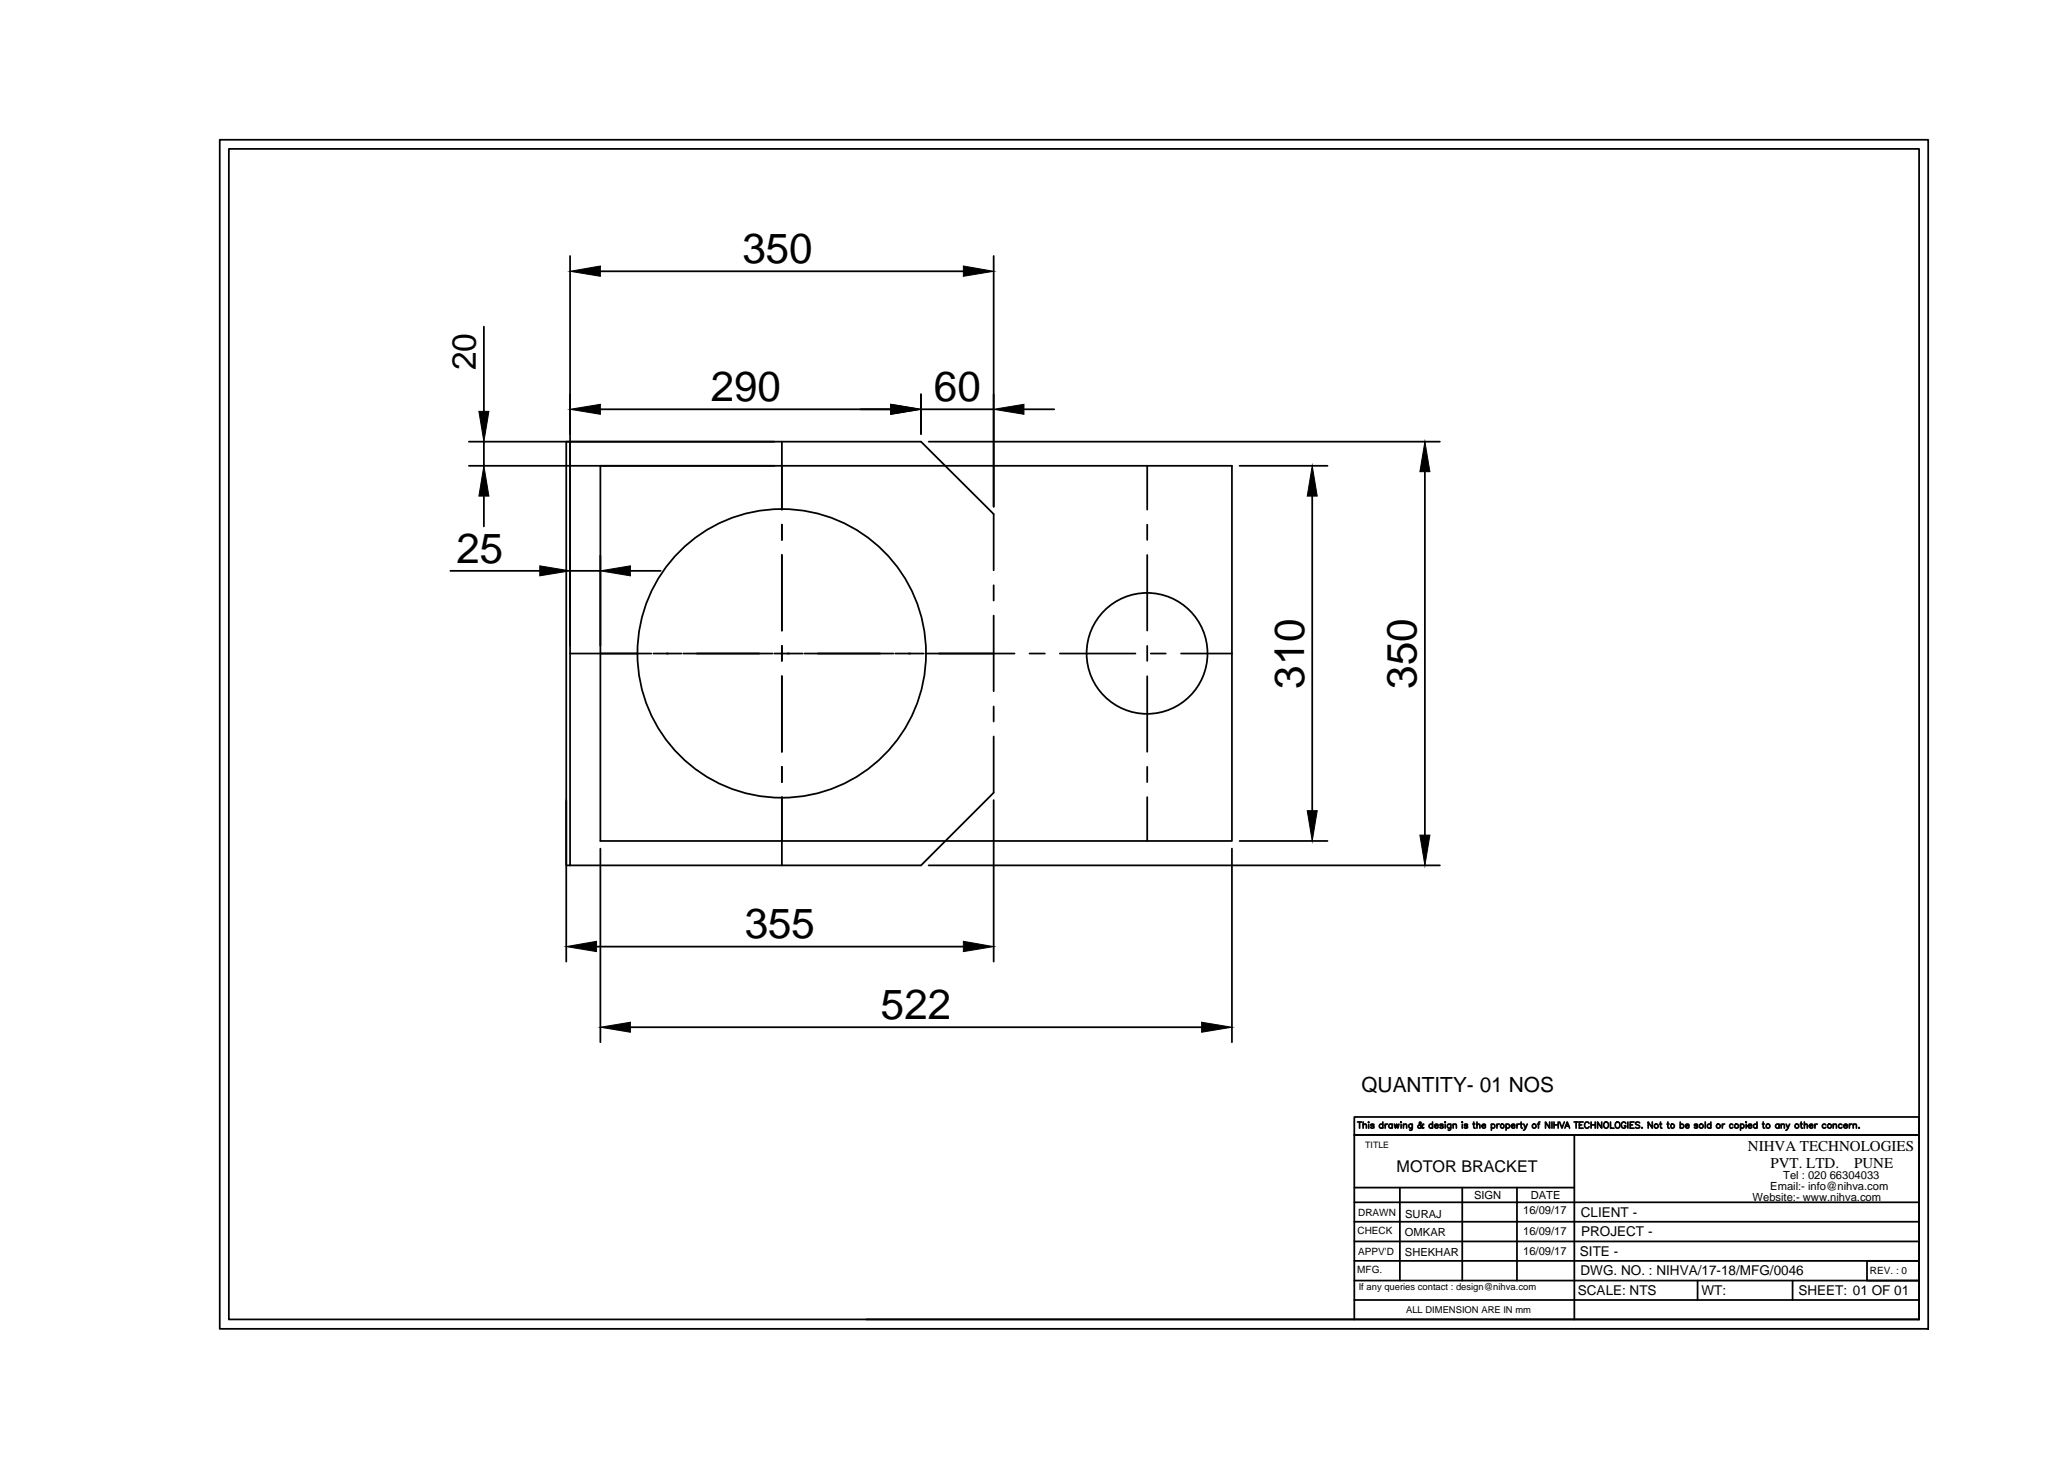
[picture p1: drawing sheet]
<svg xmlns="http://www.w3.org/2000/svg" width="297mm" height="210mm" viewBox="0 0 297 210" stroke-linecap="round" stroke-linejoin="round" font-family="sans-serif">
<!-- layer: 0 -->
<g fill="none" stroke="#000" stroke-width=".25">
<path d="M31.6 20.1h245.9v171.1h-245.9zM32.9 21.4h243.3v168.4h-243.3zM82 36.8v56.1M86.4 39h52.2M143 36.8v36.1M69.6 47v12.2M86.4 58.9h41.8M132.5 56.7v5.7M132.5 58.9h10.5M147.4 58.9h4.3M67.5 67h109.8v54h-90.9v-54M67.5 63.5h65l10.5 10.5v8"/>
<path d="M69.6 63.5v3.5M69.6 71.4v4.3M112.5 63.5v9.8M112.5 75.5v2.2M112.5 79.8v10.9M133.6 63.5h73.6M165.1 67v6.3M165.1 75.5v2.2M165.1 79.8v10.9M178.4 67h12.7M188.8 71.4v45.2M205.1 67.9v52.2"/>
<path d="M64.8 82.1h12.9M82 94h11.7M82 82.1h4.4M90.7 82.1h4.4M94 94h4.1M98.3 94h12.9M111.4 94h4.1M112.5 92.9v2.2M112.5 97.3v10.9M115.8 94h12.8M128.8 94h4.1M133.2 94h12.8"/>
<path d="M143 84.2v2.2M143 88.6v10.8M148.2 94h2.2M152.5 94h10.9M165.1 92.9v2.2M165.1 97.3v10.9M165.6 94h2.2M170 94h7.3M81.5 115.1v23.2M112.5 110.3v2.2M112.5 114.7v9.8M143 106v8l-10.5 10.5h-50.5v-61h-.5v61h.5"/>
<path d="M143 101.6v2.2M143 115.1v23.2M165.1 110.3v2.2M165.1 114.7v6.3M85.9 136.2h52.7M86.4 122.1v27.8M133.6 124.5h73.6M177.3 122.1v27.8M178.4 121h12.7M90.7 147.8h82.2M194.9 178.6h81.3M194.9 175.8h81.3"/>
<path d="M194.9 173h81.3M194.9 170.9h31.7M195.4 161.4h.6M195.7 161.4v.9M196.2 161.9l.2-.2 .2 .1v.5M196.2 161.4v.9M196.9 161.5h.1zM197 161.8v.5M197.7 161.8l-.1-.1-.3 .1v.1l.4 .2v.1l-.1 .1-.3-.1M199 161.8a.28 .28 0 0 0-.4 0 .28 .28 0 0 0 0 .4 .28 .28 0 0 0 .4 0M199 161.4v.9M199.3 161.7v.6"/>
<path d="M199.7 161.7l-.2 .1-.2 .2M200.4 161.8a.28 .28 0 0 0-.5 0 .28 .28 0 0 0 0 .4 .28 .28 0 0 0 .5 0M200.4 161.7v.6M200.7 161.7l.1 .6 .2-.6 .2 .6 .1-.6M201.5 170.9v13.3M201.6 161.4v.1zM201.6 161.8v.5M202 161.9l.2-.2 .2 .1v.5M202 161.7v.6M203.2 161.7v.8l-.3 .1M203.2 161.8a.28 .28 0 0 0-.4 0 .28 .28 0 0 0 0 .4 .28 .28 0 0 0 .4 0M204.9 161.8l-.1-.1a.53 .53 0 0 1-.7 .5v-.2l.4-.4-.1-.2-.1 .1v.3l.4 .5h.2v-.1"/>
<path d="M206.2 161.8a.28 .28 0 0 0-.5 0 .28 .28 0 0 0 0 .4 .28 .28 0 0 0 .5 0M206.2 161.4v.9M206.5 162h.5a.28 .28 0 0 0-.3-.3 .28 .28 0 0 0-.3 .3 .28 .28 0 0 0 .3 .3l.3-.1M207.7 161.8l-.2-.1-.2 .1v.1l.3 .2 .1 .1-.2 .1-.3-.1M208 161.4v.1zM208 161.8v.5M208.8 161.7l-.1 .8-.3 .1M208.8 161.8a.28 .28 0 0 0-.4 0 .28 .28 0 0 0 0 .4 .28 .28 0 0 0 .4 0M209.1 161.9l.2-.2 .3 .1v.5M209.1 161.7v.6M210.4 161.4v.1zM210.4 161.8v.5"/>
<path d="M210.4 170.9v13.3M211.2 161.8l-.2-.1-.2 .1v.1l.4 .2v.1l-.2 .1-.3-.1M212 161.7h.3M212.1 161.4v.7v.2h.2M212.6 161.9l.1-.2 .2 .1 .1 .5M212.6 161.4v.9M213.3 162h.5a.28 .28 0 0 0-.3-.3 .28 .28 0 0 0-.3 .3 .28 .28 0 0 0 .3 .3l.3-.1M214.6 161.8a.28 .28 0 0 1 .4 0 .28 .28 0 0 1 0 .4 .28 .28 0 0 1-.4 0M214.6 161.7v.9M215.4 161.7v.6M215.8 161.7l-.2 .1-.2 .2M216.7 161.8a.28 .28 0 0 1 .5 0 .28 .28 0 0 1 0 .4 .28 .28 0 0 1-.5 0"/>
<path d="M216.7 161.7v.9M217.5 162h.5a.28 .28 0 0 0-.3-.3 .28 .28 0 0 0-.2 .3 .28 .28 0 0 0 .2 .3l.3-.1M218.3 161.7v.6M218.3 170.9v13.3M218.7 161.7l-.3 .1-.1 .2M218.8 161.7h.3M218.9 161.4v.7v.2h.2M219.3 161.7l.2 .6 .3-.6M219.5 162.3l-.3 .3M221.3 161.7h.3M221.6 161.4l-.2 .1v.1v.7M223 161.4v.9l-.6-.9v.9"/>
<path d="M223.4 161.4v.9M223.6 161.4v.9M223.6 161.8h.6M224.2 161.4v.9M224.5 161.4l.3 .9 .3-.9M225.2 162.3l.4-.9 .3 .9M225.3 162h.5M226.5 161.4h.6M226.6 163.3v26.5M226.8 161.4v.9M227.3 161.8h.3M227.8 161.4h-.5v.9h.5"/>
<path d="M228.7 161.6a.33 .33 0 0 0-.4-.2 .33 .33 0 0 0-.3 .4v.2a.33 .33 0 0 0 .3 .3 .33 .33 0 0 0 .4-.2M229 161.8h.6M229 161.4v.9M229.6 161.4v.9M230.5 161.4v.9l-.6-.9v.9M230.9 161.5h.1a.42 .42 0 0 1 .5 .4 .42 .42 0 0 1-.5 .4l-.2-.3zM231.8 161.4v.9h.5M232.5 161.5h.1a.42 .42 0 0 1 .5 .4 .42 .42 0 0 1-.5 .4l-.1-.3zM234 161.6a.33 .33 0 0 0-.4-.2 .33 .33 0 0 0-.3 .4v.2a.32 .32 0 0 0 .4 .3 .32 .32 0 0 0 .3-.3h-.2M234.3 161.4v.9M234.6 161.8h.4M235.2 161.4h-.6v.9h.6"/>
<path d="M236 161.5l-.2-.1-.4 .1 .1 .3 .5 .3v.1l-.2 .1-.4-.1M236.3 162.2h.1M237.8 161.4v.9l-.6-.9v.9M238.8 161.7h.3M239 161.4v.7v.2h.2M239.9 161.7h.3M240 161.4v.7l.1 .2h.1M241.8 161.8a.28 .28 0 0 1 .4 0 .28 .28 0 0 1 0 .4 .28 .28 0 0 1-.4 0M241.8 161.4v.9M242.6 162h.5a.28 .28 0 0 0-.3-.3 .28 .28 0 0 0-.3 .3 .28 .28 0 0 0 .3 .3l.3-.1M244.3 161.8l-.2-.1-.2 .1v.1l.4 .2v.1l-.2 .1-.3-.1M245.4 161.4v.9"/>
<path d="M246.2 161.8a.28 .28 0 0 0-.4 0 .28 .28 0 0 0 0 .4 .28 .28 0 0 0 .4 0M246.2 161.4v.9M247.9 161.7v.6M248.2 161.7l-.2 .1-.1 .2M249.4 161.8a.27 .27 0 0 0-.4 0 .27 .27 0 0 0 0 .4 .27 .27 0 0 0 .4 0M250.5 161.8a.28 .28 0 0 1 .4 0 .28 .28 0 0 1 0 .4 .28 .28 0 0 1-.4 0M250.5 161.7v.9M251.3 161.4v.1zM251.3 161.8v.5M251.6 162h.5a.28 .28 0 0 0-.3-.3 .28 .28 0 0 0-.3 .3 .28 .28 0 0 0 .3 .3l.3-.1M252.9 161.8a.28 .28 0 0 0-.5 0 .28 .28 0 0 0 0 .4 .28 .28 0 0 0 .5 0M252.9 161.4v.9"/>
<path d="M253.6 161.7h.3M253.7 161.4v.7l.1 .2h.2M256 161.8a.28 .28 0 0 0-.4 0 .28 .28 0 0 0 0 .4 .28 .28 0 0 0 .4 0M256 161.7v.6M256.3 161.9l.2-.2 .3 .1v.5M256.3 161.7v.6M257 161.7l.3 .6 .3-.6M257.3 162.3l-.3 .3M259.1 161.7h.3M259.2 161.4v.7v.2h.2M259.7 161.9l.2-.2 .2 .1v.5M259.7 161.4v.9"/>
<path d="M260.4 162h.5a.28 .28 0 0 0-.3-.3 .28 .28 0 0 0-.3 .3 .28 .28 0 0 0 .3 .3l.3-.1M261.2 161.7v.6M261.5 161.7l-.2 .1-.1 .2M262.8 161.8a.28 .28 0 0 0-.5 0 .28 .28 0 0 0 0 .4 .28 .28 0 0 0 .5 0M263.8 161.9l.2-.2 .2 .1 .1 .5M263.8 161.7v.6M265.1 161.8a.28 .28 0 0 0-.4 0 .28 .28 0 0 0 0 .4 .28 .28 0 0 0 .4 0M265.3 162h.6a.28 .28 0 0 0-.4-.3 .28 .28 0 0 0-.2 .3 .28 .28 0 0 0 .3 .3l.3-.1M266.1 161.7v.6M266.5 161.7l-.2 .1-.2 .2M266.7 161.9l.2-.2 .2 .1 .1 .5M266.7 161.7v.6"/>
<path d="M267.5 162.2v.1zM124.7 189.8h151.5M194.9 189.8v-26.5h81.3h-81.3v-2.6h81.3v29.1M194.9 181.4h81.3M194.9 184.2h81.3M194.9 187h81.3M244.3 184.2v2.8M258 184.2v2.8M268.7 181.4h7.5v2.8h-7.5z"/>
<circle cx="112.5" cy="94" r="20.8"/>
<circle cx="165.1" cy="94" r="8.7"/>
<circle cx="216.2" cy="162" r=".28"/>
<circle cx="220.8" cy="162" r=".29"/>
<circle cx="238.4" cy="162" r=".29"/>
<circle cx="240.7" cy="162" r=".29"/>
<circle cx="244.8" cy="162" r=".29"/>
<circle cx="247.3" cy="162" r=".29"/>
<circle cx="249.9" cy="162" r=".29"/>
<circle cx="254.4" cy="162" r=".29"/>
<circle cx="258.6" cy="162" r=".29"/>
<circle cx="263.3" cy="162" r=".29"/>
</g>
<g fill="#000" stroke="#000" stroke-width=".14">
<path d="M82 39l4.4-.7v1.5zM138.6 38.3l4.4 .7-4.4 .8zM68.9 59.2h1.5l-.8 4.3zM82 58.9l4.4-.7v1.4zM128.2 58.2l4.3 .7-4.3 .7zM143 58.9l4.4-.7v1.4zM69.6 67l.8 4.4h-1.5zM188.8 67l.8 4.4h-1.5zM205.1 63.5l.7 4.4h-1.5zM77.7 81.4l4.3 .7-4.3 .7zM86.4 82.1l4.3-.7v1.4zM188.1 116.6h1.5l-.8 4.4z"/>
<path d="M81.5 136.2l4.4-.8v1.5zM138.6 135.4l4.4 .8-4.4 .7zM204.3 120.1h1.5l-.7 4.4zM86.4 147.8l4.3-.7v1.4zM172.9 147.1l4.4 .7-4.4 .7z"/>
</g>
<g font-size="6.1">
<text x="106.8" y="37.8">350</text>
<text x="102.3" y="57.7">290</text>
<text x="134.4" y="57.7">60</text>
<text x="65.7" y="80.9">25</text>
<text x="187.7" y="99.1" transform="rotate(-90 187.7 99.1)">310</text>
<text x="203.9" y="99.1" transform="rotate(-90 203.9 99.1)">350</text>
<text x="107.2" y="135">355</text>
<text x="126.8" y="146.6">522</text>
</g>
<text font-size="4.8" x="68.5" y="53.3" transform="rotate(-90 68.5 53.3)">20</text>
<text font-size="3" x="195.9" y="157.1">QUANTITY- 01 NOS</text>
<text font-size="2.3" x="201" y="168.6">MOTOR BRACKET</text>
<g font-size="2.2">
<text x="251.5" y="165.6">NIHVA TECHNOLOGIES</text>
<text x="254.8" y="168">PVT. LTD.</text>
<text x="266.8" y="168">PUNE</text>
</g>
<g font-size="1.9">
<text x="227.5" y="175.1">CLIENT -</text>
<text x="227.5" y="177.9">PROJECT -</text>
<text x="227.4" y="180.7">SITE -</text>
<text x="227.5" y="183.5">DWG. NO. : NIHVA/17-18/MFG/0046</text>
<text x="227.1" y="186.3">SCALE: NTS</text>
<text x="244.9" y="186.3">WT:</text>
<text x="258.8" y="186.3">SHEET: 01 OF 01</text>
</g>
<g font-size="1.6">
<text x="212.1" y="172.6">SIGN</text>
<text x="220.3" y="172.6">DATE</text>
<text x="252.2" y="172.8">Website:- www.nihva.com</text>
<text x="254.8" y="171.2">Email:- info@nihva.com</text>
<text x="256.6" y="169.6">Tel : 020 66304033</text>
<text x="202.2" y="177.8">OMKAR</text>
<text x="202.2" y="175.2">SURAJ</text>
<text x="219.2" y="174.7">16/09/17</text>
<text x="219.2" y="177.7">16/09/17</text>
<text x="202.2" y="180.6">SHEKHAR</text>
<text x="219.2" y="180.5">16/09/17</text>
</g>
<g font-size="1.4">
<text x="195.4" y="177.5">CHECK</text>
<text x="195.5" y="175">DRAWN</text>
<text x="195.3" y="183.1">MFG.</text>
<text x="195.5" y="180.6">APPV'D</text>
<text x="195.5" y="185.6">If any queries contact : design@nihva.com</text>
<text x="269.1" y="183.3">REV. : 0</text>
<text x="202.4" y="188.8">ALL DIMENSION ARE IN mm</text>
</g>
<text font-size="1.3" x="196.5" y="165.2">TITLE</text>
</svg>
